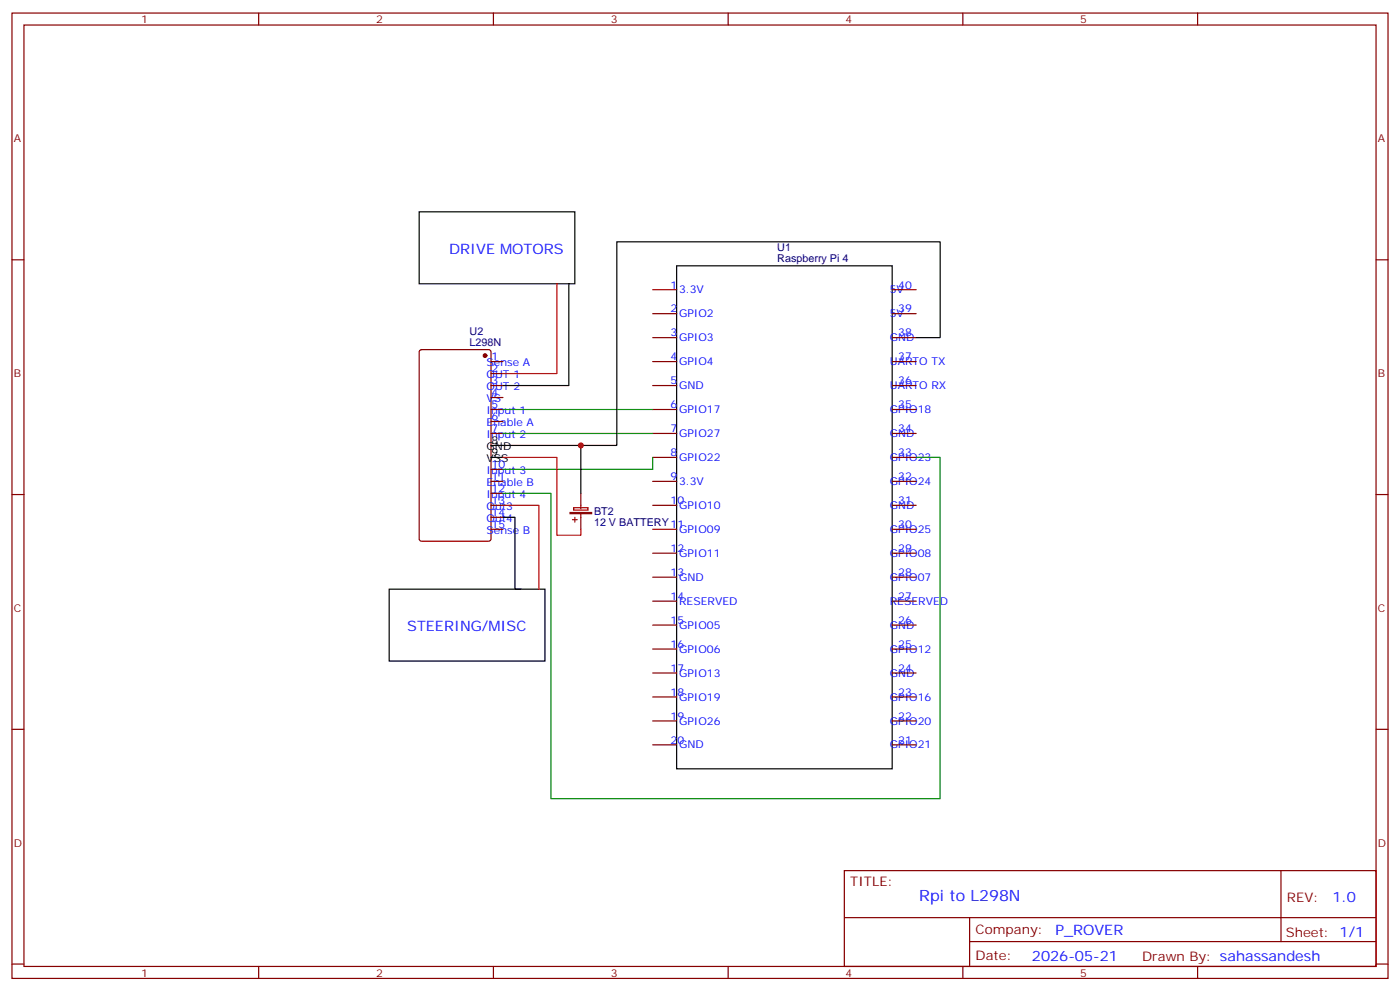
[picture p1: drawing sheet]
<svg xmlns="http://www.w3.org/2000/svg" width="412mm" height="292mm" viewBox="0 0 412 292" stroke-linecap="round" stroke-linejoin="round" font-family="sans-serif">
<g fill="none" stroke="#870000" stroke-width=".35">
<path d="M3.5 3.8h405.4v284.4h-405.4zM7.1 7.4h398.2v277.3h-398.2zM76.2 3.8v3.6M145.3 3.8v3.6M214.5 3.8v3.6M283.6 3.8v3.6M352.8 3.8v3.6M3.5 76.5h3.6M405.3 76.5h3.6M192.3 85.3h7M192.3 92.4h7M192.3 99.4h7"/>
<path d="M262.8 85.3h7.1M262.8 92.4h7.1M262.8 99.4h7.1M123.7 103.2l.5-.2h19.7l.7 .4v55.3l-.4 .7h-20l-.7-.4v-55.3zM144.6 106.5h3.6M144.6 113.6h3.6M144.6 110h3.6M144.6 117.1h3.6M192.3 106.5h7M192.3 113.6h7M262.8 106.5h7.1M262.8 113.6h7.1"/>
<path d="M144.6 120.6h3.6M144.6 127.7h3.6M144.6 124.1h3.6M144.6 138.3h3.6M192.3 120.6h7M192.3 127.7h7M192.3 134.7h7M262.8 120.6h7.1M262.8 127.7h7.1M262.8 134.7h7.1M3.5 145.7h3.6M144.6 141.8h3.6"/>
<path d="M144.6 148.8h3.6M144.6 155.9h3.6M144.6 145.3h3.6M144.6 152.4h3.6M171.1 145.3v3.5M171.1 152.4v3.5M192.3 141.8h7M192.3 148.8h7M192.3 155.9h7M262.8 141.8h7.1M262.8 148.8h7.1M262.8 155.9h7.1"/>
<path d="M405.3 145.7h3.6M192.3 162.9h7M192.3 170h7M192.3 177.1h7M262.8 162.9h7.1M262.8 170h7.1M262.8 177.1h7.1M192.3 184.1h7M192.3 191.2h7M192.3 198.2h7M262.8 184.1h7.1M262.8 191.2h7.1"/>
<path d="M262.8 198.2h7.1M3.5 214.8h3.6M192.3 205.3h7M192.3 212.3h7M192.3 219.4h7M262.8 205.3h7.1M262.8 212.3h7.1M262.8 219.4h7.1M405.3 214.8h3.6M248.7 256.4h156.6v28.3h-156.6zM377.3 256.5v20.8M248.7 270.3h156.5"/>
<path d="M285.6 277.3h119.6M285.6 270.3v14.1M3.5 284h3.6M76.2 284.7v3.5M145.3 284.7v3.5M214.5 284.7v3.5M283.6 284.7v3.5M352.8 284.7v3.5M405.3 284h3.6"/>
</g>
<path d="M123.5 62.4h45.8v21.2h-45.8zM199.3 78.3h63.5v148.1h-63.5zM167.6 83.6v30h-19.4M269.9 99.4h7v-28.2h-95.2v60h-37.1M144.6 134.7h3.6M171.1 131.2v14.1M148.2 152.4h3.5v21.1h1.8M114.7 173.5h45.8v21.2h-45.8z" fill="none" stroke="#000" stroke-width=".35"/>
<circle cx="142.9" cy="104.7" r=".53" fill="#870000" stroke="#870000" stroke-width=".35"/>
<path d="M148.2 120.6h44.1M148.2 127.7h44.1M192.3 134.7v3.6h-44.1M269.9 134.7h7v100.6h-114.6v-90h-14.1" fill="none" stroke="#008700" stroke-width=".35"/>
<path d="M167.9 151h6.4v.3h-6.4zM168.6 153.1h1.4M169 149.5h4.2v.7h-4.2zM169.3 152.4v1.4M171.1 148.8v1.1M171.1 151.3v1.1" fill="none" stroke="#a10000" stroke-width=".35"/>
<path d="M164 83.6v26.4h-15.8M148.2 134.7h15.8v23h7.1v-1.8M148.2 148.8h10.5v24.7" fill="none" stroke="#f00" stroke-width=".35"/>
<circle cx="171.1" cy="131.2" r=".88" fill="#c00"/>
<text font-size="4.6" fill="#00f" x="270.8" y="265.5">Rpi to L298N</text>
<g font-size="4.2" fill="#00f">
<text x="132.3" y="74.8">DRIVE MOTORS</text>
<text x="119.9" y="185.9">STEERING/MISC</text>
<text x="392.5" y="265.7">1.0</text>
<text x="310.9" y="275.3">P_ROVER</text>
<text x="304" y="283.1">2026-05-21</text>
</g>
<g font-size="3.9" fill="#800">
<text x="250.5" y="261">TITLE:</text>
<text x="379.1" y="265.7">REV:</text>
<text x="287.4" y="275.2">Company:</text>
<text x="378.7" y="275.8">Sheet: 1/1</text>
<text x="287.4" y="282.9">Date:</text>
<text x="336.4" y="283">Drawn By: sahassandesh</text>
</g>
<g font-size="3.2" fill="#800">
<text x="41.6" y="6.8">1</text>
<text x="110.8" y="6.8">2</text>
<text x="179.9" y="6.8">3</text>
<text x="249.1" y="6.8">4</text>
<text x="318.2" y="6.8">5</text>
<text x="4.1" y="41.9">A</text>
<text x="405.9" y="41.9">A</text>
<text x="4.1" y="111.1">B</text>
<text x="405.9" y="111.1">B</text>
<text x="4.1" y="180.2">C</text>
<text x="405.9" y="180.2">C</text>
<text x="4.1" y="249.4">D</text>
<text x="405.9" y="249.4">D</text>
<text x="41.6" y="287.7">1</text>
<text x="110.8" y="287.7">2</text>
<text x="179.9" y="287.7">3</text>
<text x="249.1" y="287.7">4</text>
<text x="318.2" y="287.7">5</text>
</g>
<g font-size="3.2" fill="#000080">
<text x="229" y="77.2">Raspberry Pi 4</text>
<text x="229" y="74.1">U1</text>
<text x="138.3" y="101.8">L298N</text>
<text x="138.3" y="98.6">U2</text>
<text x="175" y="154.9">12 V BATTERY11</text>
<text x="175" y="151.7">BT2</text>
</g>
<g font-size="3.2" fill="#00f">
<text x="197.6" y="85">1</text>
<text x="200" y="86.4">3.3V</text>
<text x="262.1" y="86.4">5V</text>
<text x="264.6" y="85">40</text>
<text x="197.6" y="92">2</text>
<text x="200" y="93.5">GPIO2</text>
<text x="262.1" y="93.5">5V</text>
<text x="264.6" y="92">39</text>
<text x="197.6" y="99.1">3</text>
<text x="200" y="100.5">GPIO3</text>
<text x="262.1" y="100.5">GND</text>
<text x="264.6" y="99.1">38</text>
<text x="143.3" y="107.9">Sense A</text>
<text x="144.8" y="106.2">1</text>
<text x="197.6" y="106.2">4</text>
<text x="200" y="107.6">GPIO4</text>
<text x="262.1" y="107.6">UARTO TX</text>
<text x="264.6" y="106.2">37</text>
<text x="143.3" y="111.4">OUT 1</text>
<text x="144.8" y="109.7">2</text>
<text x="144.8" y="113.2">3</text>
<text x="197.6" y="113.2">5</text>
<text x="264.6" y="113.2">36</text>
<text x="143.3" y="115">OUT 2</text>
<text x="143.3" y="118.5">VS</text>
<text x="144.8" y="116.7">4</text>
<text x="200" y="114.6">GND</text>
<text x="262.1" y="114.6">UARTO RX</text>
<text x="143.3" y="122">Input 1</text>
<text x="143.3" y="125.6">Enable A</text>
<text x="144.8" y="120.3">5</text>
<text x="144.8" y="123.8">6</text>
<text x="197.6" y="120.3">6</text>
<text x="200" y="121.7">GPIO17</text>
<text x="262.1" y="121.7">GPIO18</text>
<text x="264.6" y="120.3">35</text>
<text x="143.3" y="129.1">Input 2</text>
<text x="144.8" y="127.3">7</text>
<text x="197.6" y="127.3">7</text>
<text x="200" y="128.7">GPIO27</text>
<text x="262.1" y="128.7">GND</text>
<text x="264.6" y="127.3">34</text>
<text x="144.8" y="137.9">10</text>
<text x="197.6" y="134.4">8</text>
<text x="200" y="135.8">GPIO22</text>
<text x="262.1" y="135.8">GPIO23</text>
<text x="264.6" y="134.4">33</text>
<text x="143.3" y="139.7">Input 3</text>
<text x="143.3" y="143.2">Enable B</text>
<text x="144.8" y="141.4">11</text>
<text x="197.6" y="141.4">9</text>
<text x="200" y="142.8">3.3V</text>
<text x="262.1" y="142.8">GPIO24</text>
<text x="264.6" y="141.4">32</text>
<text x="143.3" y="146.7">Input 4</text>
<text x="144.8" y="145">12</text>
<text x="144.8" y="148.5">13</text>
<text x="197.6" y="148.5">10</text>
<text x="200" y="149.9">GPIO10</text>
<text x="262.1" y="149.9">GND</text>
<text x="264.6" y="148.5">31</text>
<text x="143.3" y="150.2">Out3</text>
<text x="143.3" y="153.8">Out4</text>
<text x="144.8" y="152">14</text>
<text x="144.8" y="155.5">15</text>
<text x="264.6" y="155.5">30</text>
<text x="143.3" y="157.3">Sense B</text>
<text x="200" y="157">GPIO09</text>
<text x="262.1" y="157">GPIO25</text>
<text x="197.6" y="162.6">12</text>
<text x="200" y="164">GPIO11</text>
<text x="262.1" y="164">GPIO08</text>
<text x="264.6" y="162.6">29</text>
<text x="197.6" y="169.7">13</text>
<text x="200" y="171.1">GND</text>
<text x="262.1" y="171.1">GPIO07</text>
<text x="264.6" y="169.7">28</text>
<text x="197.6" y="176.7">14</text>
<text x="200" y="178.1">RESERVED</text>
<text x="262.1" y="178.1">RESERVED</text>
<text x="264.6" y="176.7">27</text>
<text x="197.6" y="183.8">15</text>
<text x="200" y="185.2">GPIO05</text>
<text x="262.1" y="185.2">GND</text>
<text x="264.6" y="183.8">26</text>
<text x="197.6" y="190.8">16</text>
<text x="264.6" y="190.8">25</text>
<text x="197.6" y="197.9">17</text>
<text x="200" y="192.2">GPIO06</text>
<text x="262.1" y="192.2">GPIO12</text>
<text x="264.6" y="197.9">24</text>
<text x="200" y="199.3">GPIO13</text>
<text x="262.1" y="199.3">GND</text>
<text x="197.6" y="204.9">18</text>
<text x="200" y="206.3">GPIO19</text>
<text x="262.1" y="206.3">GPIO16</text>
<text x="264.6" y="204.9">23</text>
<text x="197.6" y="212">19</text>
<text x="200" y="213.4">GPIO26</text>
<text x="262.1" y="213.4">GPIO20</text>
<text x="264.6" y="212">22</text>
<text x="197.6" y="219">20</text>
<text x="200" y="220.5">GND</text>
<text x="262.1" y="220.5">GPIO21</text>
<text x="264.6" y="219">21</text>
</g>
<g font-size="3.2">
<text x="144.8" y="130.8">8</text>
<text x="143.3" y="132.6">GND</text>
<text x="143.3" y="136.1">VSS</text>
<text x="144.8" y="134.4">9</text>
</g>
</svg>
